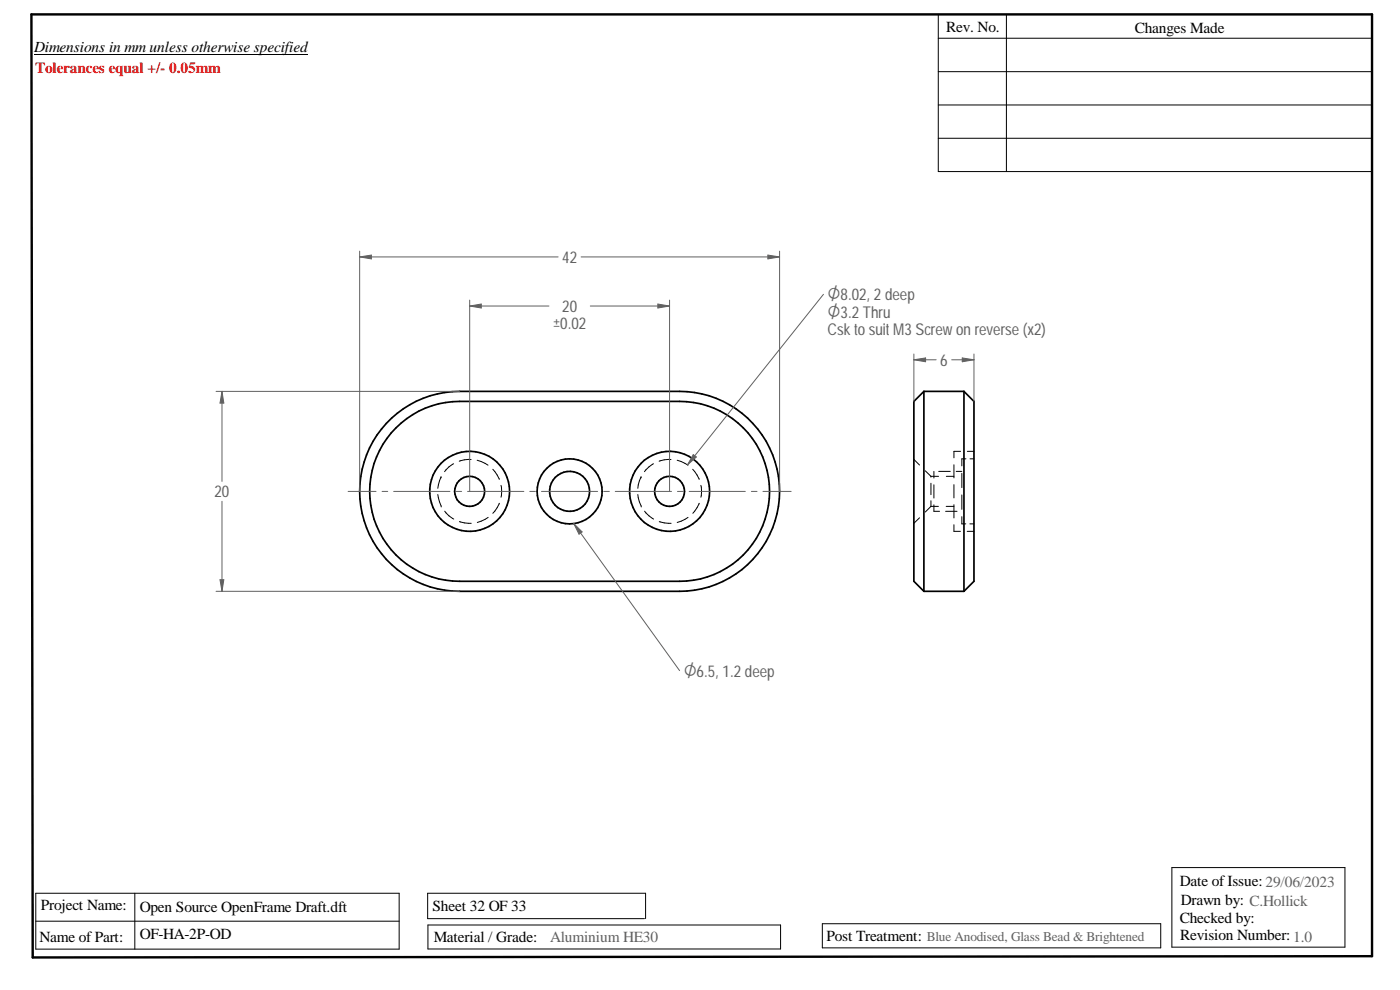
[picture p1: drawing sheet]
<svg xmlns="http://www.w3.org/2000/svg" width="420mm" height="297mm" viewBox="0 0 420 297" stroke-linecap="round" stroke-linejoin="round" font-family="sans-serif">
<path d="M9.4 4.3h402.4v282.6l-402 .4z" fill="none" stroke="#000" stroke-width=".72"/>
<g fill="none" stroke="#000" stroke-width=".3">
<path d="M10.2 16.4h82.2M281.6 11.5h130.2M281.6 4.3v47.2h130.2M302 4.3v47.2M281.6 21.5h130.2M281.6 31.5h130.2M281.6 41.5h130.2M136.1 139.1l-1.4 1-1.3 1.4M141.4 137.9l-2 .1-1.6 .4M143.2 138.1l3.3 1.5M196.1 139.1l-1.3 1-1.4 1.4M201.4 137.9l-2.1 .1-1.5 .4"/>
<path d="M203.2 138.1l3.3 1.5M274.3 137.8l1.7 1.7M286.3 139.4v4M288.3 135.4h-2v2M289.9 137.7h-1.2v2.1M290.3 135.4h2M291.1 137.7h1.2M131.4 148.4l1 3.4M132.4 143.1l-1 3.4M132.4 143.1h.1M132.4 151.8h.1M133.5 153.4l1.2 1.4 1.5 .9"/>
<path d="M137.9 156.5l1.5 .4 2 .1M146.5 155.2l-3.3 1.6M147.9 140.8l1.3 1.7 .6 1.3M149.8 151l-.6 1.3-1.3 1.7M150.4 145.6l.2 1.8-.2 1.8M191.4 148.4l.5 2.2 .5 1.2M192.4 143.1h.1M192.4 143.1l-.5 1.2-.5 2.2M192.4 151.8h.1M193.5 153.4l1.3 1.4 1.4 .9M197.9 156.5l1.4 .4 2.1 .1M206.5 155.2l-2.1 1.2-1.2 .4"/>
<path d="M207.9 140.8l1.3 1.7 .6 1.3M209.8 151l-.6 1.3-1.3 1.7M210.3 145.6l.3 1.8-.3 1.8M276 155.4l-1.7 1.6M277.7 141.3l1.7 1.6M279.4 151.9l-1.7 1.7M279.4 142.9h2.3M279.4 142.9v.3M279.4 145v3.4M279.4 150.2v1.7M279.4 151.9h2.2M280.3 141.4v2"/>
<path d="M280.3 145.5v3.9M280.3 151.5v1.9h1.7M281.7 141.4h3.5M283.8 153.4h3.4M284 151.9h2.3M284 142.9h2.3M286.3 145.4v4M286.3 151.4v4M286.3 157.4v2h1.9M287 141.4h1.7M288.7 142v4.3M288.7 148.5v4.3"/>
<path d="M288.7 155v2.2h1.1M290.3 159.4h2M291.1 157.2h1.2M411.8 213.6v36.4M9.8 271.3v16M10.7 276.4h109.1M10.7 268h109.1v16.8h-109.1zM40.5 268v16.8M128.4 277.5h105.9v7.2h-105.9zM193.4 275.6h-65.1v-7.6h65.4v7.6M246.8 277.2h101.5v7.2h-101.5zM351.7 260.3h51.9v23.9h-51.9z"/>
</g>
<g fill="none" stroke="#000" stroke-width=".51">
<path d="M277.3 117.4h12M277.3 117.4v60M277.3 117.4l-3 3v54l3 3M289.3 117.4l3 3v54l-3 3M289.3 117.4v60M117.5 125.4a30 30 0 0 1 20.5-8h66a30 30 0 0 1 30 30 30 30 0 0 1-30 30h-66a30 30 0 0 1-28-19 30 30 0 0 1 7.5-33zM118.9 128.4a26.7 26.7 0 0 1 19.1-8h66a27 27 0 0 1 27 27 27 27 0 0 1-27 27h-66a27 27 0 0 1-25-16.6 27 27 0 0 1 5.9-29.4zM277.3 177.4h12"/>
<circle cx="140.9" cy="147.4" r="4.5"/>
<circle cx="140.9" cy="147.4" r="12"/>
<circle cx="171" cy="147.4" r="9.8"/>
<circle cx="171" cy="147.4" r="6"/>
<circle cx="200.9" cy="147.4" r="4.5"/>
<circle cx="201" cy="147.4" r="12"/>
</g>
<path d="M64.8 117.4h73.2M66.6 117.4l.6 3.5h-1.2zM64.8 177.4h73.2" fill="none" stroke="#606060" stroke-width=".3"/>
<path d="M66.6 117.4l.6 3.5h-1.2z" fill="#606060"/>
<path d="M66 173.9h1.2l-.6 3.5z" fill="none" stroke="#606060" stroke-width=".3"/>
<path d="M66 173.9h1.2l-.6 3.5z" fill="#606060"/>
<path d="M247.1 88.3l-40.8 51.2M66.6 117.4v27M66.6 150.4v27" fill="none" stroke="#606060" stroke-width=".3"/>
<path d="M208.1 136.4l.9 .7-2.7 2.4z" fill="#606060"/>
<path d="M208.1 136.4l.9 .7-2.7 2.4zM172.2 157.1l31.8 44.1" fill="none" stroke="#606060" stroke-width=".3"/>
<path d="M172.2 157.1l2.5 2.5-.9 .7z" fill="#606060"/>
<path d="M107.9 75.4v72M107.9 77.1l3.6-.6v1.2zM234 75.4v72M172.2 157.1l2.5 2.5-.9 .7z" fill="none" stroke="#606060" stroke-width=".3"/>
<path d="M107.9 77.1l3.6-.6v1.2z" fill="#606060"/>
<path d="M230.5 76.5l3.5 .6-3.5 .6z" fill="none" stroke="#606060" stroke-width=".3"/>
<path d="M230.5 76.5l3.5 .6-3.5 .6z" fill="#606060"/>
<path d="M107.9 77.1h59.6M174.4 77.1h59.6M141 91.8l3.4-.6v1.2zM141 90v57.4M200.9 90v57.4" fill="none" stroke="#606060" stroke-width=".3"/>
<path d="M141 91.8l3.4-.6v1.2z" fill="#606060"/>
<path d="M197.4 91.2l3.5 .6-3.5 .6z" fill="none" stroke="#606060" stroke-width=".3"/>
<path d="M197.4 91.2l3.5 .6-3.5 .6z" fill="#606060"/>
<g fill="none" stroke="#606060" stroke-width=".3">
<path d="M141 91.8h23.8M177.2 91.8h23.7M274.3 106.2v14.2M274.3 108l3.5-.6v1.1zM292.3 106.2v14.2M104.5 147.4h8.3M114.7 147.4h1.7M118.1 147.4h16.9M136.8 147.4h1.7M140.3 147.4h16.9M159 147.4h1.7M162.5 147.4h16.9"/>
<path d="M181.2 147.4h1.7M184.6 147.4h16.9M203.3 147.4h1.7M206.8 147.4h16.9M225.5 147.4h1.7M229 147.4h8.4"/>
</g>
<path d="M274.3 108l3.5-.6v1.1z" fill="#606060"/>
<path d="M288.8 107.4l3.5 .6-3.5 .5z" fill="none" stroke="#606060" stroke-width=".3"/>
<path d="M288.8 107.4l3.5 .6-3.5 .5z" fill="#606060"/>
<path d="M274.3 107.9h6.7M285.6 107.9h6.7" fill="none" stroke="#606060" stroke-width=".3"/>
<g font-size="5.4" fill="#606060">
<text x="248.4" y="90.1">O8.02, 2 deep</text>
<text x="248.4" y="95.3">O3.2 Thru</text>
<text x="166" y="98.8">u0.02</text>
<text x="205.2" y="203">O6.5, 1.2 deep</text>
</g>
<g font-size="4.9" fill="#606060">
<text x="168.7" y="78.9">42</text>
<text x="168.7" y="93.6">20</text>
<text x="248.4" y="100.6">Csk to suit M3 Screw on reverse (x2)</text>
<text x="282.2" y="109.7">6</text>
<text x="64.4" y="149.2">20</text>
</g>
<g font-size="4.6">
<text x="284" y="9.6">Rev. No.</text>
<text x="340.6" y="9.9">Changes Made</text>
<text x="10.2" y="15.7">Dimensions in mm unless otherwise specified</text>
<text x="354.1" y="265.7">Date of Issue:29/06/2023</text>
<text x="12.3" y="273.1">Project Name:</text>
<text x="41.9" y="273.7">Open Source OpenFrame Draft.dft</text>
<text x="129.8" y="273.4">Sheet 32 OF 33</text>
<text x="354.4" y="271.4">Drawn by: C.Hollick</text>
<text x="41.9" y="281.9">OF-HA-2P-OD</text>
<text x="354.1" y="276.9">Checked by:</text>
<text x="11.9" y="282.7">Name of Part:</text>
<text x="130.2" y="282.6">Material / Grade:</text>
<text x="248" y="282.2">Post Treatment:</text>
<text x="354.2" y="282.2">Revision Number:1.0</text>
</g>
<text font-size="4.6" fill="#f00" x="10.5" y="21.9">Tolerances equal +/- 0.05mm</text>
<text font-size="4.6" fill="#606060" x="165.1" y="282.6">Aluminium HE30</text>
<text font-size="4" fill="#606060" x="278.2" y="282.3">Blue Anodised, Glass Bead &amp; Brightened</text>
</svg>
